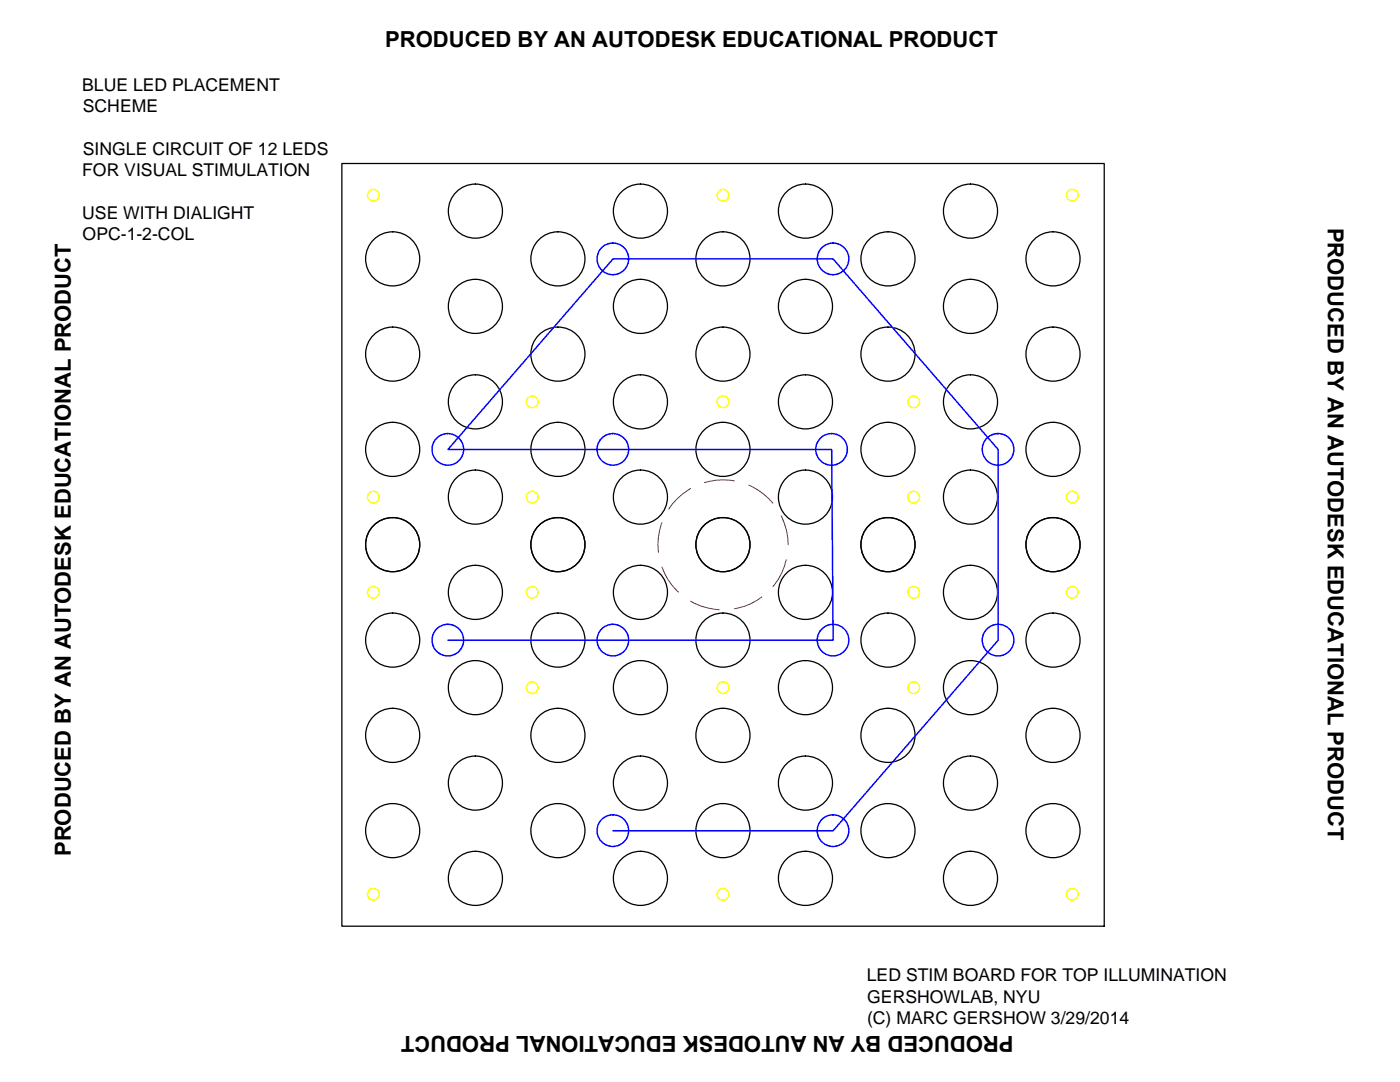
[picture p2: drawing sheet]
<svg xmlns="http://www.w3.org/2000/svg" width="279mm" height="216mm" viewBox="0 0 279 216" stroke-linecap="round" stroke-linejoin="round" font-family="sans-serif">
<!-- layer: 0 -->
<g fill="none" stroke="#000" stroke-width=".25">
<path d="M68.2 32.6h152.2v152.2h-152.2z"/>
<circle cx="78.4" cy="51.7" r="5.4"/>
<circle cx="94.9" cy="42.1" r="5.4"/>
<circle cx="111.3" cy="51.7" r="5.4"/>
<circle cx="127.8" cy="42.1" r="5.4"/>
<circle cx="144.3" cy="51.7" r="5.4"/>
<circle cx="160.7" cy="42.1" r="5.4"/>
<circle cx="177.2" cy="51.7" r="5.4"/>
<circle cx="193.7" cy="42.1" r="5.4"/>
<circle cx="210.1" cy="51.7" r="5.4"/>
<circle cx="78.4" cy="70.7" r="5.4"/>
<circle cx="94.9" cy="61.1" r="5.4"/>
<circle cx="111.3" cy="70.7" r="5.4"/>
<circle cx="127.8" cy="61.1" r="5.4"/>
<circle cx="144.3" cy="70.7" r="5.4"/>
<circle cx="160.7" cy="61.1" r="5.4"/>
<circle cx="177.2" cy="70.7" r="5.4"/>
<circle cx="193.7" cy="61.1" r="5.4"/>
<circle cx="210.1" cy="70.7" r="5.4"/>
<circle cx="78.4" cy="89.7" r="5.4"/>
<circle cx="94.9" cy="99.2" r="5.4"/>
<circle cx="94.9" cy="80.2" r="5.4"/>
<circle cx="111.3" cy="89.7" r="5.4"/>
<circle cx="127.8" cy="80.2" r="5.4"/>
<circle cx="127.8" cy="99.2" r="5.4"/>
<circle cx="144.3" cy="89.7" r="5.4"/>
<circle cx="160.7" cy="99.2" r="5.4"/>
<circle cx="160.7" cy="80.2" r="5.4"/>
<circle cx="177.2" cy="89.7" r="5.4"/>
<circle cx="193.7" cy="99.2" r="5.4"/>
<circle cx="193.7" cy="80.2" r="5.4"/>
<circle cx="210.1" cy="89.7" r="5.4"/>
<circle cx="78.4" cy="108.7" r="5.4"/>
<circle cx="94.9" cy="118.2" r="5.4"/>
<circle cx="111.3" cy="108.7" r="5.4"/>
<circle cx="127.8" cy="118.2" r="5.4"/>
<circle cx="144.3" cy="108.7" r="5.4"/>
<circle cx="160.7" cy="118.2" r="5.4"/>
<circle cx="177.2" cy="108.7" r="5.4"/>
<circle cx="193.7" cy="118.2" r="5.4"/>
<circle cx="210.1" cy="108.7" r="5.4"/>
<circle cx="78.4" cy="127.7" r="5.4"/>
<circle cx="94.9" cy="137.2" r="5.4"/>
<circle cx="111.3" cy="127.7" r="5.4"/>
<circle cx="127.8" cy="137.2" r="5.4"/>
<circle cx="144.3" cy="127.7" r="5.4"/>
<circle cx="160.7" cy="137.2" r="5.4"/>
<circle cx="177.2" cy="127.7" r="5.4"/>
<circle cx="193.7" cy="137.2" r="5.4"/>
<circle cx="210.1" cy="127.7" r="5.4"/>
<circle cx="78.4" cy="146.7" r="5.4"/>
<circle cx="94.9" cy="156.3" r="5.4"/>
<circle cx="111.3" cy="146.7" r="5.4"/>
<circle cx="127.8" cy="156.3" r="5.4"/>
<circle cx="144.3" cy="146.7" r="5.4"/>
<circle cx="160.7" cy="156.3" r="5.4"/>
<circle cx="177.2" cy="146.7" r="5.4"/>
<circle cx="193.7" cy="156.3" r="5.4"/>
<circle cx="210.1" cy="146.7" r="5.4"/>
<circle cx="78.4" cy="165.7" r="5.4"/>
<circle cx="94.9" cy="175.3" r="5.4"/>
<circle cx="111.3" cy="165.7" r="5.4"/>
<circle cx="127.8" cy="175.3" r="5.4"/>
<circle cx="144.3" cy="165.7" r="5.4"/>
<circle cx="160.7" cy="175.3" r="5.4"/>
<circle cx="177.2" cy="165.7" r="5.4"/>
<circle cx="193.7" cy="175.3" r="5.4"/>
<circle cx="210.1" cy="165.7" r="5.4"/>
</g>
<!-- layer: central cutout 52 mm -->
<path d="M137.8 97.5a13.2 13.2 0 0 0-4.3 4.1M146.5 96a12.5 12.5 0 0 0-5.9 .3M149.4 96.8a12.9 12.9 0 0 1 4.8 3.6M132.1 104.3a12.6 12.6 0 0 0-.7 5.9M132.1 113.1a11.7 11.7 0 0 0 3.3 5M137.8 120a12.4 12.4 0 0 0 5.7 1.7M152 119.1a12 12 0 0 1-5.5 2.4M155.9 102.9a13.8 13.8 0 0 1 1.4 5.8M156.9 111.7a12.5 12.5 0 0 1-2.7 5.3" fill="none" stroke="#f00" stroke-width=".2"/>
<!-- layer: blue leds -->
<g fill="none" stroke="#00f" stroke-width=".3">
<path d="M89.4 127.7h76.9l-.3-38h-76.6l32.9-38h44l32.9 38v38l-32.9 38.1h-44"/>
<circle cx="122.3" cy="51.7" r="3.2"/>
<circle cx="166.2" cy="51.7" r="3.2"/>
<circle cx="89.4" cy="89.7" r="3.2"/>
<circle cx="122.3" cy="89.7" r="3.2"/>
<circle cx="166" cy="89.7" r="3.2"/>
<circle cx="199.2" cy="89.7" r="3.2"/>
<circle cx="89.4" cy="127.7" r="3.2"/>
<circle cx="122.3" cy="127.7" r="3.2"/>
<circle cx="166.2" cy="127.7" r="3.2"/>
<circle cx="199.2" cy="127.7" r="3.2"/>
<circle cx="122.3" cy="165.7" r="3.2"/>
<circle cx="166.2" cy="165.7" r="3.2"/>
</g>
<!-- layer: mounting screws -->
<g fill="none" stroke="#ff0" stroke-width=".3">
<circle cx="74.5" cy="39" r="1.16"/>
<circle cx="144.3" cy="39" r="1.16"/>
<circle cx="214" cy="39" r="1.16"/>
<circle cx="74.5" cy="99.2" r="1.16"/>
<circle cx="106.2" cy="80.2" r="1.16"/>
<circle cx="106.2" cy="99.2" r="1.16"/>
<circle cx="144.3" cy="80.2" r="1.16"/>
<circle cx="182.3" cy="99.2" r="1.16"/>
<circle cx="182.3" cy="80.2" r="1.16"/>
<circle cx="214" cy="99.2" r="1.16"/>
<circle cx="74.5" cy="118.2" r="1.16"/>
<circle cx="106.2" cy="118.2" r="1.16"/>
<circle cx="182.3" cy="118.2" r="1.16"/>
<circle cx="214" cy="118.2" r="1.16"/>
<circle cx="106.2" cy="137.2" r="1.16"/>
<circle cx="144.3" cy="137.2" r="1.16"/>
<circle cx="182.3" cy="137.2" r="1.16"/>
<circle cx="74.5" cy="178.4" r="1.16"/>
<circle cx="144.3" cy="178.4" r="1.16"/>
<circle cx="214" cy="178.4" r="1.16"/>
</g>
<g font-size="4.4">
<text x="76.9" y="9.5">PRODUCED BY AN AUTODESK EDUCATIONAL PRODUCT</text>
<text x="265" y="45.4" transform="rotate(90 265 45.4)">PRODUCED BY AN AUTODESK EDUCATIONAL PRODUCT</text>
<text x="14.2" y="170.8" transform="rotate(-90 14.2 170.8)">PRODUCED BY AN AUTODESK EDUCATIONAL PRODUCT</text>
<text x="202.3" y="206.8" transform="rotate(180 202.3 206.8)">PRODUCED BY AN AUTODESK EDUCATIONAL PRODUCT</text>
</g>
<g font-size="3.5">
<text x="16.4" y="18.1">BLUE LED PLACEMENT</text>
<text x="16.5" y="22.3">SCHEME</text>
<text x="16.4" y="35.1">FOR VISUAL STIMULATION</text>
<text x="16.5" y="30.8">SINGLE CIRCUIT OF 12 LEDS</text>
<text x="16.4" y="43.6">USE WITH DIALIGHT</text>
<text x="16.5" y="47.9">OPC-1-2-COL</text>
<text x="173" y="195.8">LED STIM BOARD FOR TOP ILLUMINATION</text>
<text x="173.1" y="200.1">GERSHOWLAB, NYU</text>
<text x="173" y="204.3">(C) MARC GERSHOW 3/29/2014</text>
</g>
</svg>
